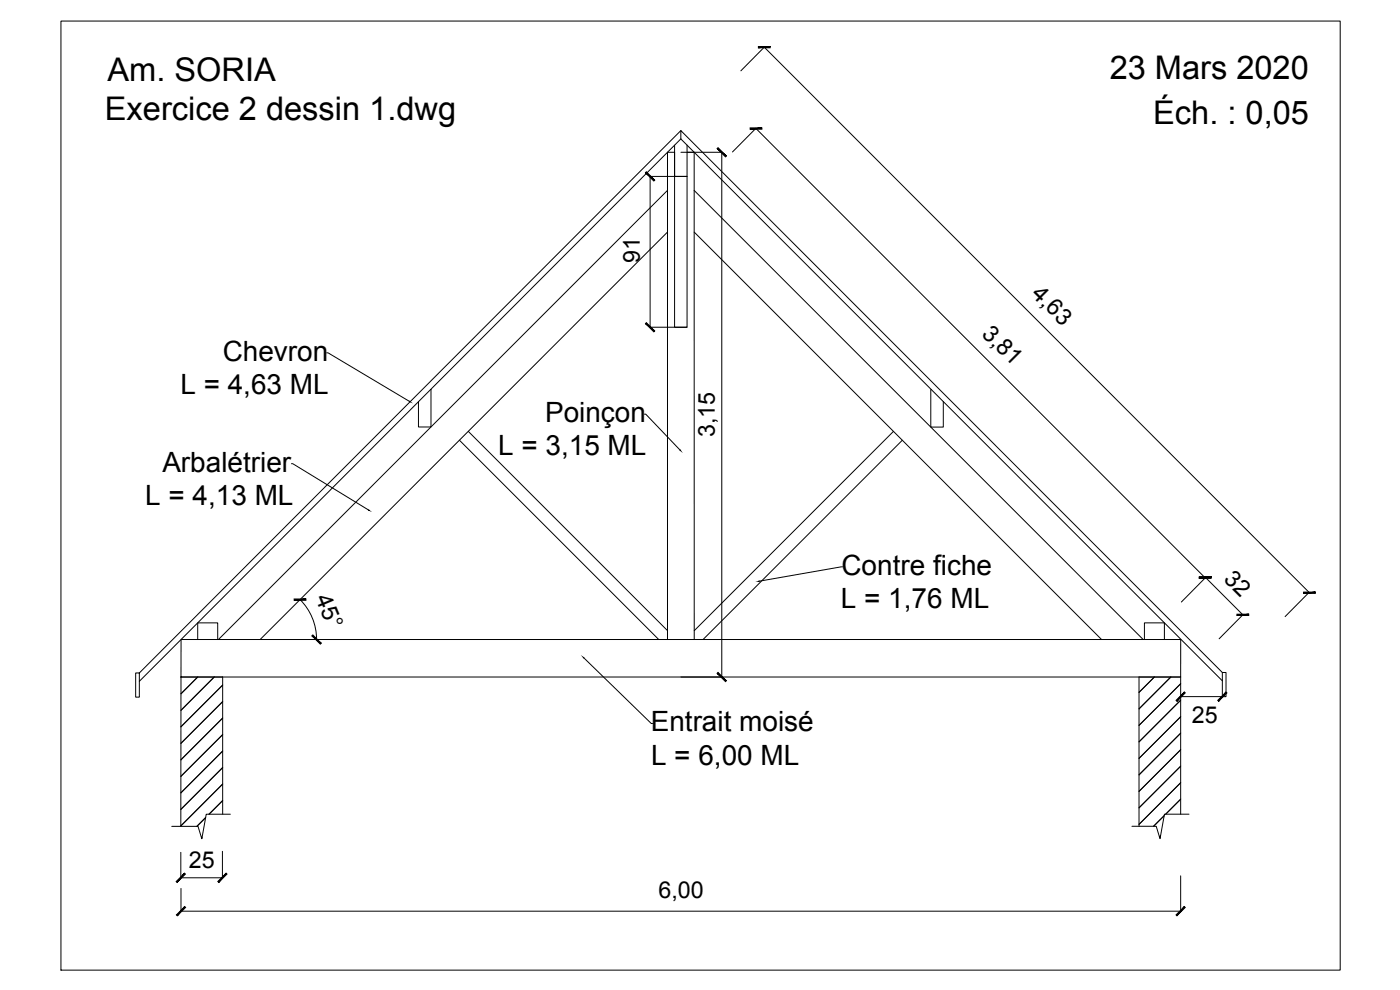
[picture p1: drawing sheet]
<svg xmlns="http://www.w3.org/2000/svg" width="420mm" height="297mm" viewBox="0 0 420 297" stroke-linecap="round" stroke-linejoin="round" font-family="sans-serif">
<!-- layer: 0 -->
<g fill="none" stroke="#000" stroke-width=".3">
<path d="M18.3 6.3h383.9v284.8h-383.9zM204.3 39.2l-162.5 162.7M222.3 21.3l7.1-7.1 163.6 163.6M226.9 38.5l-7.1 7.1M226.9 38.6l146.1 145.8M200.3 57.1l-134.7 134.8M204.3 41.7v-2.5l162.5 162.6M204.3 41.7l-162.5 162.7M204.3 41.7l162.5 162.6M204.4 45.7h12.3M206.2 43.6v9.3h-3.7v-9.3M208.3 57.1l134.8 134.8"/>
<path d="M208.3 45.7v146.2M216.6 45.7v157.4M200.3 69.6l-122.2 122.3M208.3 69.6l122.3 122.3M206.2 98.2h-11.1l-.1-45.3h11.2v45.3h-3.7v-52.5h-2.2v146.2M98 105.9h.4l24.5 14.5M129.2 116.9l.1 11.2h-3.7v-7.6M279.5 116.9h-.2v11.2h3.8v-7.6M87.5 139.1h.4l22.7 13.9M137.9 132.1l59.8 59.8M140.6 129.4l59.7 59.8M193.4 124.3h.4l10.3 10.7"/>
<path d="M268.1 129.4l-59.8 59.8M270.8 132.1l-59.8 59.8M90 179.9a16.9 16.9 0 0 1 5 12M252.8 170.1l-25 4.3M361.6 173.5l-7.1 7.1M361.8 173.2l-.1 .1M392.7 177.9l-7 7.1M54.3 191.9h300v11.2h-300zM59.3 191.9v-5h6v5M175.2 197.4l20.3 19.7h.4M343.5 191.9v-5h6v5M372.9 184.6l-7 7.1"/>
<path d="M40.7 201.9h1.1v7.3h-1.1zM54.3 203.1h12.5v41.2M54.3 203.2h.1M54.3 208.1l5-5-5 5.1M54.3 203.1v44.8M64.3 203.1l-10 10.1M66.8 205.5l-12.5 12.5M66.8 210.5l-12.5 12.5M66.8 215.4l-12.5 12.6M66.8 205.6l-12.5 12.5M66.8 210.5l-12.5 12.6M204.4 203.1h12.3"/>
<path d="M346.4 203.1l-4.6 4.6M346.5 203.1l-4.7 4.7M351.3 203.1l-9.5 9.6M351.4 203.1l-9.6 9.6M354.3 205.1l-12.5 12.6M354.3 210.1l-12.5 12.5M354.3 215l-12.5 12.5M354.3 220l-12.5 12.5M354.3 215.1l-12.5 12.5M366.8 201.8h1.1v7.2h-1.1zM366.8 209h-12.5M66.8 220.4l-12.5 12.5"/>
<path d="M66.8 225.3l-12.5 12.6M66.8 230.3l-12.5 12.6M66.8 235.2l-12.5 12.6M66.8 220.4l-12.5 12.6M66.8 225.4l-12.5 12.5M66.8 235.3l-12.5 12.6M354.3 224.9l-12.5 12.5M354.3 229.9l-12.5 12.5M354.3 234.8l-12.5 12.6M354.3 225l-12.5 12.5M54.3 255.7v7.7M60.6 251.4l-.1 .1"/>
<path d="M60.6 251.3l-.1 .1M61.7 245.4l-2.6 2.5M61.7 245.3l-2.7 2.6M66.8 255.4v8M66.8 240.2l-4.1 4.1M66.8 240.2l-4 4.1M69.1 244.3h-7.2l-1.3 7.4-1.2-3.8h-7.9M348.3 250.7l-.3 .4M349.4 244.8l-3.2 3.1M349.4 244.7l-3.2 3.2M349.8 244.3l4.5-4.5-4.4 4.5M354.3 244.3v-41.2h-12.5v44.8"/>
<path d="M356.8 244.3h-7.3l-1.4 7.3-1.1-3.7h-7.3M54.3 263.4h12.5M54.3 266.6v6.8M54.3 273.4h300M354.3 262.8v10.6"/>
</g>
<g fill="#000" stroke="#000" stroke-width=".3">
<path d="M122.9 120.4l.2 .1zM204.1 135l.1 .2zM110.6 153l.2 .1zM227.6 174.4h.2zM175 197.2l.2 .1z"/>
<path d="M227.6 14.3h3.5v-.3zM227.6 14h3.5l-3.5 .3z"/>
<path d="M225.1 38.8h3.6v-.4zM225.1 38.4h3.6l-3.6 .4z"/>
<path d="M193.7 51.8l2.5 2.5 .3-.2zM194 51.5l2.5 2.6-2.8-2.3z"/>
<path d="M215.2 44.6l2.5 2.5 .3-.3zM215.2 44.6l.3-.3 2.5 2.5z"/>
<path d="M194 96.8l-.3 .3 2.8 2.2zM193.7 97.1l2.8 2.2-.3 .3z"/>
<path d="M359.9 173.1v.4l3.5-.4zM359.9 173.5l3.5-.4v.4z"/>
<path d="M360 173.4h3.5v-.4zM360 173h3.5l-3.5 .4z"/>
<path d="M391.2 177.7v.3l3.6-.3zM391.2 178l3.6-.3v.3z"/>
<path d="M88.3 180.1h3.5v-.4zM88.3 179.7h3.5l-3.5 .4z"/>
<path d="M93.9 190.5l-.3 .3 2.8 2.2zM93.6 190.8l2.8 2.2-.3 .3z"/>
<path d="M371.2 184.3v.4l3.6-.4zM371.2 184.7l3.6-.4v.4z"/>
<path d="M215.5 201.8l-.3 .2 2.8 2.3zM215.2 202l2.8 2.3-.3 .2z"/>
<path d="M355.4 207.6l-2.2 2.8 2.5-2.5zM355.4 207.6l-2.2 2.8-.3-.3z"/>
<path d="M365.5 210.1l.2 .3 2.3-2.8zM368 207.6l.2 .3-2.5 2.5z"/>
<path d="M55.4 262l-2.3 2.8 2.5-2.5zM55.4 262l-2.3 2.8-.2-.3z"/>
<path d="M55.4 272l-2.2 2.8 2.5-2.5zM55.4 272l-2.2 2.8-.3-.3z"/>
<path d="M65.4 264.5l.2 .3 2.3-2.8zM67.9 262l.2 .3-2.5 2.5z"/>
<path d="M352.9 274.5l.3 .3 2.2-2.8zM355.4 272l.3 .3-2.5 2.5z"/>
</g>
<g font-size="9.8">
<text x="333" y="23.8">23 Mars 2020</text>
<text x="32.3" y="24.3">Am. SORIA</text>
<text x="31.5" y="36">Exercice 2 dessin 1.dwg</text>
<text x="346.1" y="37.3">Éch. : 0,05</text>
</g>
<g font-size="8.4">
<text x="66.8" y="108.3">Chevron</text>
<text x="54.1" y="118.3">L = 4,63 ML</text>
<text x="163.6" y="126.7">Poinçon</text>
<text x="149.5" y="136.7">L = 3,15 ML</text>
<text x="48.7" y="141.5">Arbalétrier</text>
<text x="43.6" y="151.5">L = 4,13 ML</text>
<text x="252.5" y="172.5">Contre fiche</text>
<text x="252.4" y="182.5">L = 1,76 ML</text>
<text x="195.3" y="219.5">Entrait moisé</text>
<text x="195.4" y="229.5">L = 6,00 ML</text>
</g>
<g font-size="7">
<text x="192" y="78.9" transform="rotate(-90 192 78.9)">91</text>
<text x="309.3" y="88.4" transform="rotate(45 309.3 88.4)">4,63</text>
<text x="294.4" y="100.4" transform="rotate(45 294.4 100.4)">3,81</text>
<text x="214.6" y="131.2" transform="rotate(-90 214.6 131.2)">3,15</text>
<text x="94.6" y="179.5" transform="rotate(68 94.6 179.5)">45°</text>
<text x="366.9" y="174.1" transform="rotate(45 366.9 174.1)">32</text>
<text x="357.7" y="217">25</text>
<text x="56.7" y="260.3">25</text>
<text x="197.6" y="269.4">6,00</text>
</g>
</svg>
